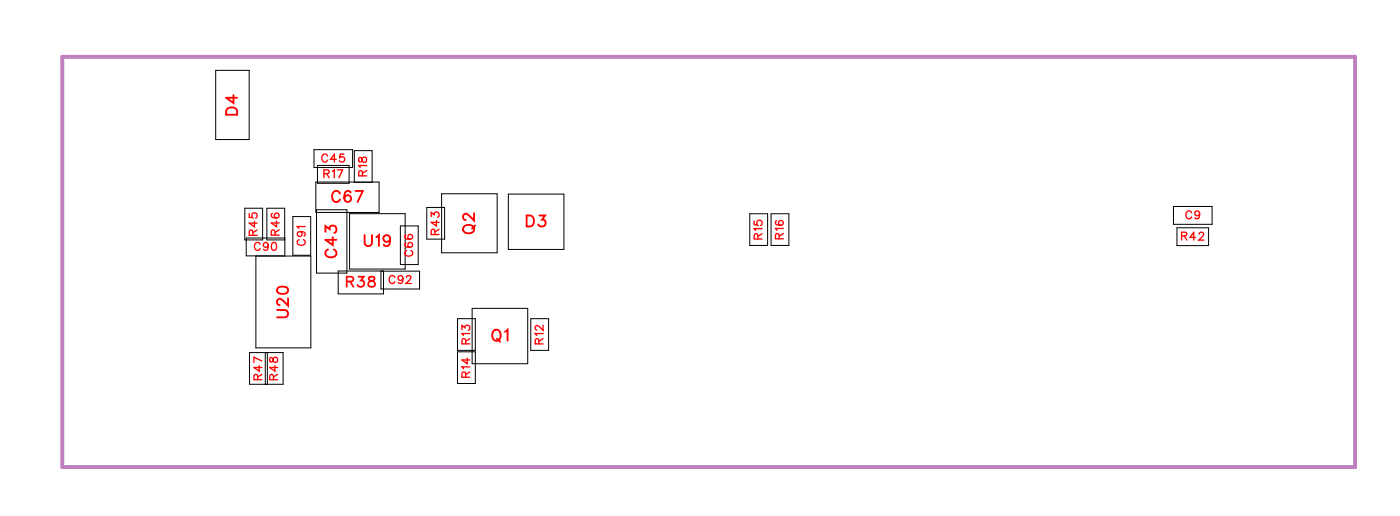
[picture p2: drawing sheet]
<svg xmlns="http://www.w3.org/2000/svg" width="90mm" height="33mm" viewBox="0 0 90 33" stroke-linecap="round" stroke-linejoin="round" font-family="sans-serif">
<path d="M4 3.7h83.4v26.4h-83.4z" fill="none" stroke="#bf80bf" stroke-width=".25"/>
<g fill="none" stroke="#000" stroke-width=".06">
<path d="M13.9 4.5h2.2v4.5h-2.2zM15.8 13.4h1.1v2h-1.1zM16.5 16.5h3.5v5.9h-3.5zM18.4 15.3h-2.5v1.2h2.5v-3.1h-1.2v2h1.2M18.9 13.9h1.1v2.5h-1.1zM20.2 9.6h2.5v1.2h-2.5zM20.4 11.7h4v2h-4zM20.4 13.5h2v4.1h-2zM20.5 10.7h2v1.1h-2zM22.5 13.8h3.6v3.5h-3.6zM22.8 11.7v-2h1.2v2M24.7 17.5v1.4h-2.9v-1.4h5.3v1.1h-2.5v-1.1"/>
<path d="M25.8 14.5h1.2v2.5h-1.2zM27.5 13.4h1.2v2h-1.2zM28.5 12.5h3.6v3.8h-3.6zM30.4 19.9h3.6v3.5h-3.6zM32.8 12.5h3.6v3.6h-3.6zM48.3 13.8h1.2v2h-1.2zM49.7 13.8h1.2v2h-1.2zM75.7 13.3h2.5v1.1h-2.5zM75.9 14.7h2v1.1h-2zM16.1 22.7h2.2v2h-2.2zM17.1 22.7v2M17.2 22.7v2"/>
<path d="M29.5 20.5h1.2v2.1h-1.2zM29.5 22.7h1.2v2h-1.2zM34.2 20.5h1.2v2.1h-1.2z"/>
</g>
<g fill="none" stroke="#f00" stroke-width=".08">
<path d="M16.1 13.8v.2h.2a.18 .18 0 0 1 0-.3 .18 .18 0 0 1 .3 .1 .18 .18 0 0 1-.1 .2M16.3 15.2v-.3l-.1-.1-.1 .4h.5M16.4 14.2v.4l-.3-.2h.5M16.6 14.8l-.3 .2M16.8 15.7a.19 .19 0 0 0-.2-.1 .19 .19 0 0 0-.2 .2v.1a.19 .19 0 0 0 .2 .2 .19 .19 0 0 0 .2-.1M17.3 15.8a.16 .16 0 0 1-.2 .1 .16 .16 0 0 1-.1-.2 .16 .16 0 0 1 .3 0l-.1 .4-.2-.1M17.6 13.7l-.1 .1a.22 .22 0 0 0 .2 .3 .22 .22 0 0 0 .2-.4 .16 .16 0 0 0-.2 .1 .16 .16 0 0 0 .1 .2M17.6 15.6a.23 .23 0 0 1 .2 .3 .23 .23 0 0 1-.2 .2l-.1-.2zM17.7 15.1v-.3h-.1l-.1 .3h.5M17.8 14.2v.4l-.3-.2h.5M18 14.8l-.3 .2M19.3 15.4a.19 .19 0 0 0-.1 .2 .19 .19 0 0 0 .2 .2h.1a.19 .19 0 0 0 .2-.2 .19 .19 0 0 0-.1-.2"/>
<path d="M19.3 14.9a.16 .16 0 0 1 .2 .2 .16 .16 0 0 1-.3 .1 .16 .16 0 0 1 0-.3l.5 .1-.1 .2M19.7 14.6h-.5l.1 .1M20.9 11.2h.3v-.2l-.3-.1v.5M21.1 11.2l.1 .2M21.1 10a.19 .19 0 0 0-.2-.1 .19 .19 0 0 0-.1 .2v.1a.19 .19 0 0 0 .1 .2 .19 .19 0 0 0 .2-.1M21.4 11l.2-.1v.5M21.7 10.3h-.4l.3-.4v.5M21.8 10.9h.3l-.2 .5M22.2 9.9h-.3v.2a.18 .18 0 0 1 .3 0 .18 .18 0 0 1 0 .3 .18 .18 0 0 1-.3-.1M23.2 10.2v.2h.1l.2-.3a.17 .17 0 0 1 .1 .2 .17 .17 0 0 1-.1 .2l-.2-.3zM23.4 11.3l-.1-.3h-.1l-.1 .3h.5M23.6 10.7h-.5l.1 .1"/>
<path d="M23.6 11l-.2 .2M25.5 17.9a.19 .19 0 0 0-.3-.2 .19 .19 0 0 0-.1 .2v.2a.19 .19 0 0 0 .1 .2 .19 .19 0 0 0 .3-.2M26 17.9a.16 .16 0 0 1-.2 .2 .16 .16 0 0 1-.1-.3 .16 .16 0 0 1 .3 0l-.1 .4h-.2M26.2 15.6l-.1 .1a.22 .22 0 0 0 .2 .3 .22 .22 0 0 0 .2-.4 .16 .16 0 0 0-.2 .1 .16 .16 0 0 0 .1 .2M26.2 15.1h-.1a.22 .22 0 0 0 .2 .3 .22 .22 0 0 0 .2-.3 .16 .16 0 0 0-.2 .1 .16 .16 0 0 0 .1 .2M26.2 17.9l.2-.2 .1 .2-.3 .4h.3M26.2 16.1a.19 .19 0 0 0-.1 .2 .19 .19 0 0 0 .2 .2h.1a.19 .19 0 0 0 .2-.2 .19 .19 0 0 0-.1-.2M27.8 13.9v-.2l.2 .1a.17 .17 0 0 1 .3-.1 .17 .17 0 0 1-.1 .3M28 15.1v-.3h-.1l-.1 .3h.5M28.1 14.2v.4l-.3-.3h.5M28.3 14.8l-.3 .1M48.6 14.2v.3h.3a.18 .18 0 0 1-.1-.3 .18 .18 0 0 1 .3 .1 .18 .18 0 0 1-.1 .2"/>
<path d="M48.9 15.4v-.3l-.2-.1-.1 .4h.5M49.1 14.7h-.5l.1 .1M49.1 15l-.2 .2M50.1 14.2h-.1a.22 .22 0 0 0 .3 .3 .22 .22 0 0 0 .1-.3 .16 .16 0 0 0-.2 .1 .16 .16 0 0 0 .1 .2M50.2 15.4v-.3l-.1-.1-.1 .4h.5M50.5 14.7h-.5l.1 .1M50.5 15l-.3 .2M76.2 15.2h.3v-.2h-.3v.5M76.4 15.2l.1 .3M76.8 13.7a.19 .19 0 0 0-.2-.1 .19 .19 0 0 0-.1 .2v.1a.19 .19 0 0 0 .1 .2 .19 .19 0 0 0 .2-.1M77.1 15.3h-.4l.3-.3v.5M77.3 15.1l.2-.1 .1 .1-.3 .4h.3"/>
<path d="M77.4 13.8a.16 .16 0 0 1-.3 .1 .16 .16 0 0 1 0-.3 .16 .16 0 0 1 .2 .1v.4l-.2-.1M16.6 24.4v-.2l-.1-.1-.1 .3h.5M16.7 23.5v.4l-.3-.2h.5M16.9 24.1l-.3 .2M16.9 23.2l-.5-.2v.3M17.4 23.1v.2h.1l.2-.3a.17 .17 0 0 1 .2 .2 .17 .17 0 0 1-.2 .1l-.1-.2zM17.6 24.4v-.2l-.1-.1-.1 .3h.5M17.7 23.5v.4l-.3-.2h.5M17.9 24.1l-.3 .2M29.8 21.2v-.2l.2 .1a.17 .17 0 0 1 .3-.1 .17 .17 0 0 1-.1 .3M30 22.1v-.2l-.1-.1-.1 .3h.5M30 24.3v-.3h-.1l-.1 .3h.5"/>
<path d="M30.1 23.1v.3l-.3-.2h.5M30.3 21.5h-.5l.1 .1M30.3 23.6h-.5l.1 .1M30.3 21.8l-.3 .2M30.3 24l-.3 .1M34.8 22.1l-.1-.2-.1-.1-.1 .3h.5M35 21.5h-.5l.1 .1M35 20.9v.4l-.3-.3-.2 .1 .1 .2M35 21.8l-.2 .2"/>
</g>
<g fill="none" stroke="#f00" stroke-width=".12">
<path d="M14.7 7l.2-.1 .3 .1 .1 .4h-.7zM15.1 6.1v.5l-.5-.3h.7M17.9 20h.5l.2 .2-.1 .2h-.6M17.9 18.6l.3-.1a.3 .3 0 0 1 .4 .2 .38 .38 0 0 1-.4 .2 .38 .38 0 0 1-.3-.2zM18.6 19.2v.5l-.4-.4-.2-.1-.1 .2v.1l.1 .1M21 14.9v-.3l.3 .2a.24 .24 0 0 1 .3-.2 .24 .24 0 0 1 0 .4M21.2 16.1a.26 .26 0 0 0-.2 .3 .26 .26 0 0 0 .3 .2h.1a.26 .26 0 0 0 .3-.2 .26 .26 0 0 0-.2-.3M21.5 15.3v.5l-.5-.4h.7M21.9 12.5a.26 .26 0 0 0-.3-.2 .26 .26 0 0 0-.2 .3v.1a.26 .26 0 0 0 .2 .3 .26 .26 0 0 0 .3-.2M22.6 12.4v-.1a.35 .35 0 0 0-.4 .3 .35 .35 0 0 0 .2 .4 .22 .22 0 0 0 .2-.2 .22 .22 0 0 0-.2-.2 .22 .22 0 0 0-.2 .2M22.9 12.3h.5l-.3 .7M23.5 15.1v.5l.2 .2 .2-.1 .1-.6"/>
<path d="M24.3 15.3l.1-.2v.7M25.2 15.4a.22 .22 0 0 1-.3 .2 .22 .22 0 0 1-.1-.4 .22 .22 0 0 1 .3 0l.1 .2a.34 .34 0 0 1-.3 .4l-.2-.1M30 14.6a.35 .35 0 0 1 .4-.1 .35 .35 0 0 1 .1 .4 .33 .33 0 0 1-.4 .1 .33 .33 0 0 1-.1-.4zM30.6 13.7v.5l-.4-.3-.2-.1-.1 .1v.1l.1 .2M30.6 14.5l-.2 .2M34 13.9h.2a.38 .38 0 0 1 .2 .3 .38 .38 0 0 1-.2 .4h-.2zM34.8 13.9h.4l-.3 .2a.24 .24 0 0 1 .2 .4 .24 .24 0 0 1-.4-.1M31.8 21.3h.1a.33 .33 0 0 1 .4 .3 .33 .33 0 0 1-.4 .3l-.2-.2zM32 21.8l.2 .2M32.6 21.4l.1-.2v.7"/>
</g>
<path d="M22.4 18.1h.3l.1-.2-.4-.1v.7M22.6 18.1l.2 .4M23.1 17.8h.4l-.2 .3a.22 .22 0 0 1 .1 .3 .22 .22 0 0 1-.4-.1M23.8 17.8v.2l.4 .3a.22 .22 0 0 1-.2 .2 .22 .22 0 0 1-.3-.2l.4-.3v-.2z" fill="none" stroke="#f00" stroke-width=".11"/>
<g font-size="1.2" fill="#fff">
<text x="15.6" y="7.5" transform="rotate(-90 15.6 7.5)">D4</text>
<text x="21.4" y="13.3">C67</text>
<text x="22" y="16.6" transform="rotate(-90 22 16.6)">C43</text>
<text x="23.4" y="16.1">U19</text>
<text x="30.9" y="15.1" transform="rotate(-90 30.9 15.1)">Q2</text>
<text x="33.9" y="14.9">D3</text>
<text x="18.9" y="20.5" transform="rotate(-90 18.9 20.5)">U20</text>
<text x="31.7" y="22.2">Q1</text>
</g>
<text font-size="1.1" fill="#fff" x="22.3" y="18.7">R38</text>
<g font-size=".9" fill="#fff">
<text x="20.7" y="10.6">C45</text>
<text x="20.8" y="11.7">R17</text>
<text x="23.9" y="11.4" transform="rotate(-90 23.9 11.4)">R18</text>
<text x="16.4" y="16.3">C90</text>
<text x="16.8" y="15.2" transform="rotate(-90 16.8 15.2)">R45</text>
<text x="18.2" y="15.2" transform="rotate(-90 18.2 15.2)">R46</text>
<text x="19.9" y="15.8" transform="rotate(-90 19.9 15.8)">C91</text>
<text x="26.8" y="16.5" transform="rotate(-90 26.8 16.5)">C66</text>
<text x="28.5" y="15.1" transform="rotate(-90 28.5 15.1)">R43</text>
<text x="49.4" y="15.4" transform="rotate(-90 49.4 15.4)">R15</text>
<text x="50.7" y="15.4" transform="rotate(-90 50.7 15.4)">R16</text>
<text x="76.1" y="15.7">R42</text>
<text x="76.4" y="14.3">C9</text>
<text x="25.1" y="18.5">C92</text>
<text x="35.2" y="22.2" transform="rotate(-90 35.2 22.2)">R12</text>
<text x="17.1" y="24.5" transform="rotate(-90 17.1 24.5)">R47</text>
<text x="18.1" y="24.5" transform="rotate(-90 18.1 24.5)">R48</text>
<text x="30.5" y="24.3" transform="rotate(-90 30.5 24.3)">R14 R13</text>
</g>
</svg>
